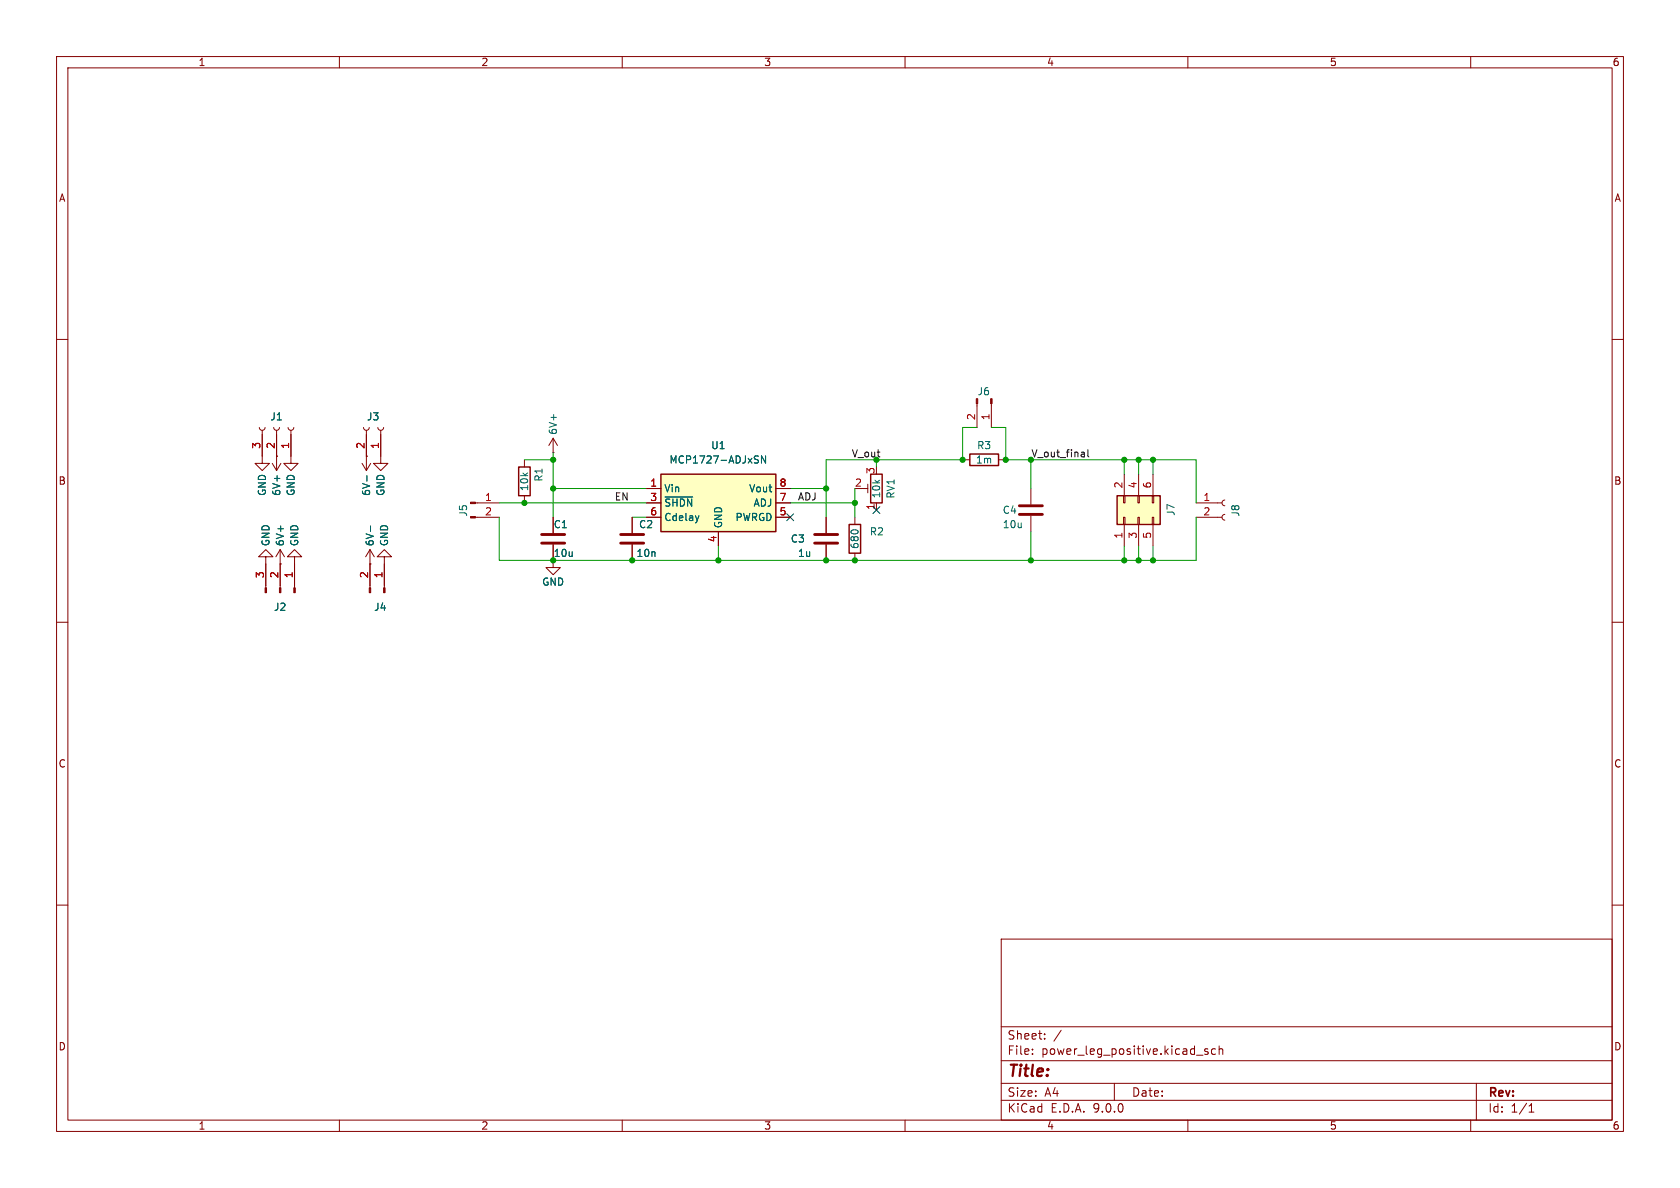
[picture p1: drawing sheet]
(kicad_sch
 (version 20231120)
 (generator "eeschema")
 (generator_version "8.0")
 (paper "A4")
 (lib_symbols
  (symbol "Connector:Conn_01x02_Pin"
   (pin_names
    (offset 1.016) hide) (exclude_from_sim no) (in_bom yes) (on_board yes)
   (property "Reference" "J" (at 0 2.54 0) (effects (font (size 1.27 1.27))))
   (property "Value" "Conn_01x02_Pin" (at 0 -5.08 0) (effects (font (size 1.27 1.27))))
   (property "Footprint" "" (at 0 0 0) (effects (font (size 1.27 1.27)) (hide yes)))
   (property "Datasheet" "~" (at 0 0 0) (effects (font (size 1.27 1.27)) (hide yes)))
   (property "Description" "Generic connector, single row, 01x02, script generated" (at 0 0 0) (effects (font (size 1.27 1.27)) (hide yes)))
   (property "ki_locked" "" (at 0 0 0) (effects (font (size 1.27 1.27))))
   (symbol "Conn_01x02_Pin_1_1"
    (polyline (pts (xy 1.27 -2.54) (xy 0.8636 -2.54)) (stroke (width 0.1524) (type default)) (fill (type none)))
    (polyline (pts (xy 1.27 0) (xy 0.8636 0)) (stroke (width 0.1524) (type default)) (fill (type none)))
    (rectangle (start 0.8636 -2.413) (end 0 -2.667) (stroke (width 0.1524) (type default)) (fill (type outline)))
    (rectangle (start 0.8636 0.127) (end 0 -0.127) (stroke (width 0.1524) (type default)) (fill (type outline)))
    (pin passive line (at 5.08 0 180) (length 3.81) (name "Pin_1" (effects (font (size 1.27 1.27)))) (number "1" (effects (font (size 1.27 1.27)))))
    (pin passive line (at 5.08 -2.54 180) (length 3.81) (name "Pin_2" (effects (font (size 1.27 1.27)))) (number "2" (effects (font (size 1.27 1.27)))))))
  (symbol "Connector:Conn_01x02_Socket"
   (pin_names
    (offset 1.016) hide) (exclude_from_sim no) (in_bom yes) (on_board yes)
   (property "Reference" "J" (at 0 2.54 0) (effects (font (size 1.27 1.27))))
   (property "Value" "Conn_01x02_Socket" (at 0 -5.08 0) (effects (font (size 1.27 1.27))))
   (property "Footprint" "" (at 0 0 0) (effects (font (size 1.27 1.27)) (hide yes)))
   (property "Datasheet" "~" (at 0 0 0) (effects (font (size 1.27 1.27)) (hide yes)))
   (property "Description" "Generic connector, single row, 01x02, script generated" (at 0 0 0) (effects (font (size 1.27 1.27)) (hide yes)))
   (property "ki_locked" "" (at 0 0 0) (effects (font (size 1.27 1.27))))
   (symbol "Conn_01x02_Socket_1_1"
    (arc (start 0 -2.032) (mid -0.5058 -2.54) (end 0 -3.048) (stroke (width 0.1524) (type default)) (fill (type none)))
    (polyline (pts (xy -1.27 -2.54) (xy -0.508 -2.54)) (stroke (width 0.1524) (type default)) (fill (type none)))
    (polyline (pts (xy -1.27 0) (xy -0.508 0)) (stroke (width 0.1524) (type default)) (fill (type none)))
    (arc (start 0 0.508) (mid -0.5058 0) (end 0 -0.508) (stroke (width 0.1524) (type default)) (fill (type none)))
    (pin passive line (at -5.08 0 0) (length 3.81) (name "Pin_1" (effects (font (size 1.27 1.27)))) (number "1" (effects (font (size 1.27 1.27)))))
    (pin passive line (at -5.08 -2.54 0) (length 3.81) (name "Pin_2" (effects (font (size 1.27 1.27)))) (number "2" (effects (font (size 1.27 1.27)))))))
  (symbol "Connector:Conn_01x03_Pin"
   (pin_names
    (offset 1.016) hide) (exclude_from_sim no) (in_bom yes) (on_board yes)
   (property "Reference" "J" (at 0 5.08 0) (effects (font (size 1.27 1.27))))
   (property "Value" "Conn_01x03_Pin" (at 0 -5.08 0) (effects (font (size 1.27 1.27))))
   (property "Footprint" "" (at 0 0 0) (effects (font (size 1.27 1.27)) (hide yes)))
   (property "Datasheet" "~" (at 0 0 0) (effects (font (size 1.27 1.27)) (hide yes)))
   (property "Description" "Generic connector, single row, 01x03, script generated" (at 0 0 0) (effects (font (size 1.27 1.27)) (hide yes)))
   (property "ki_locked" "" (at 0 0 0) (effects (font (size 1.27 1.27))))
   (symbol "Conn_01x03_Pin_1_1"
    (polyline (pts (xy 1.27 -2.54) (xy 0.8636 -2.54)) (stroke (width 0.1524) (type default)) (fill (type none)))
    (polyline (pts (xy 1.27 0) (xy 0.8636 0)) (stroke (width 0.1524) (type default)) (fill (type none)))
    (polyline (pts (xy 1.27 2.54) (xy 0.8636 2.54)) (stroke (width 0.1524) (type default)) (fill (type none)))
    (rectangle (start 0.8636 -2.413) (end 0 -2.667) (stroke (width 0.1524) (type default)) (fill (type outline)))
    (rectangle (start 0.8636 0.127) (end 0 -0.127) (stroke (width 0.1524) (type default)) (fill (type outline)))
    (rectangle (start 0.8636 2.667) (end 0 2.413) (stroke (width 0.1524) (type default)) (fill (type outline)))
    (pin passive line (at 5.08 2.54 180) (length 3.81) (name "Pin_1" (effects (font (size 1.27 1.27)))) (number "1" (effects (font (size 1.27 1.27)))))
    (pin passive line (at 5.08 0 180) (length 3.81) (name "Pin_2" (effects (font (size 1.27 1.27)))) (number "2" (effects (font (size 1.27 1.27)))))
    (pin passive line (at 5.08 -2.54 180) (length 3.81) (name "Pin_3" (effects (font (size 1.27 1.27)))) (number "3" (effects (font (size 1.27 1.27)))))))
  (symbol "Connector:Conn_01x03_Socket"
   (pin_names
    (offset 1.016) hide) (exclude_from_sim no) (in_bom yes) (on_board yes)
   (property "Reference" "J" (at 0 5.08 0) (effects (font (size 1.27 1.27))))
   (property "Value" "Conn_01x03_Socket" (at 0 -5.08 0) (effects (font (size 1.27 1.27))))
   (property "Footprint" "" (at 0 0 0) (effects (font (size 1.27 1.27)) (hide yes)))
   (property "Datasheet" "~" (at 0 0 0) (effects (font (size 1.27 1.27)) (hide yes)))
   (property "Description" "Generic connector, single row, 01x03, script generated" (at 0 0 0) (effects (font (size 1.27 1.27)) (hide yes)))
   (property "ki_locked" "" (at 0 0 0) (effects (font (size 1.27 1.27))))
   (symbol "Conn_01x03_Socket_1_1"
    (arc (start 0 -2.032) (mid -0.5058 -2.54) (end 0 -3.048) (stroke (width 0.1524) (type default)) (fill (type none)))
    (polyline (pts (xy -1.27 -2.54) (xy -0.508 -2.54)) (stroke (width 0.1524) (type default)) (fill (type none)))
    (polyline (pts (xy -1.27 0) (xy -0.508 0)) (stroke (width 0.1524) (type default)) (fill (type none)))
    (polyline (pts (xy -1.27 2.54) (xy -0.508 2.54)) (stroke (width 0.1524) (type default)) (fill (type none)))
    (arc (start 0 0.508) (mid -0.5058 0) (end 0 -0.508) (stroke (width 0.1524) (type default)) (fill (type none)))
    (arc (start 0 3.048) (mid -0.5058 2.54) (end 0 2.032) (stroke (width 0.1524) (type default)) (fill (type none)))
    (pin passive line (at -5.08 2.54 0) (length 3.81) (name "Pin_1" (effects (font (size 1.27 1.27)))) (number "1" (effects (font (size 1.27 1.27)))))
    (pin passive line (at -5.08 0 0) (length 3.81) (name "Pin_2" (effects (font (size 1.27 1.27)))) (number "2" (effects (font (size 1.27 1.27)))))
    (pin passive line (at -5.08 -2.54 0) (length 3.81) (name "Pin_3" (effects (font (size 1.27 1.27)))) (number "3" (effects (font (size 1.27 1.27)))))))
  (symbol "Connector_Generic:Conn_02x03_Odd_Even"
   (pin_names
    (offset 1.016) hide) (exclude_from_sim no) (in_bom yes) (on_board yes)
   (property "Reference" "J" (at 1.27 5.08 0) (effects (font (size 1.27 1.27))))
   (property "Value" "Conn_02x03_Odd_Even" (at 1.27 -5.08 0) (effects (font (size 1.27 1.27))))
   (property "Footprint" "" (at 0 0 0) (effects (font (size 1.27 1.27)) (hide yes)))
   (property "Datasheet" "~" (at 0 0 0) (effects (font (size 1.27 1.27)) (hide yes)))
   (property "Description" "Generic connector, double row, 02x03, odd/even pin numbering scheme (row 1 odd numbers, row 2 even numbers), script generated (kicad-library-utils/schlib/autogen/connector/)" (at 0 0 0) (effects (font (size 1.27 1.27)) (hide yes)))
   (symbol "Conn_02x03_Odd_Even_1_1"
    (rectangle (start -1.27 -2.413) (end 0 -2.667) (stroke (width 0.1524) (type default)) (fill (type none)))
    (rectangle (start -1.27 0.127) (end 0 -0.127) (stroke (width 0.1524) (type default)) (fill (type none)))
    (rectangle (start -1.27 2.667) (end 0 2.413) (stroke (width 0.1524) (type default)) (fill (type none)))
    (rectangle (start -1.27 3.81) (end 3.81 -3.81) (stroke (width 0.254) (type default)) (fill (type background)))
    (rectangle (start 3.81 -2.413) (end 2.54 -2.667) (stroke (width 0.1524) (type default)) (fill (type none)))
    (rectangle (start 3.81 0.127) (end 2.54 -0.127) (stroke (width 0.1524) (type default)) (fill (type none)))
    (rectangle (start 3.81 2.667) (end 2.54 2.413) (stroke (width 0.1524) (type default)) (fill (type none)))
    (pin passive line (at -5.08 2.54 0) (length 3.81) (name "Pin_1" (effects (font (size 1.27 1.27)))) (number "1" (effects (font (size 1.27 1.27)))))
    (pin passive line (at 7.62 2.54 180) (length 3.81) (name "Pin_2" (effects (font (size 1.27 1.27)))) (number "2" (effects (font (size 1.27 1.27)))))
    (pin passive line (at -5.08 0 0) (length 3.81) (name "Pin_3" (effects (font (size 1.27 1.27)))) (number "3" (effects (font (size 1.27 1.27)))))
    (pin passive line (at 7.62 0 180) (length 3.81) (name "Pin_4" (effects (font (size 1.27 1.27)))) (number "4" (effects (font (size 1.27 1.27)))))
    (pin passive line (at -5.08 -2.54 0) (length 3.81) (name "Pin_5" (effects (font (size 1.27 1.27)))) (number "5" (effects (font (size 1.27 1.27)))))
    (pin passive line (at 7.62 -2.54 180) (length 3.81) (name "Pin_6" (effects (font (size 1.27 1.27)))) (number "6" (effects (font (size 1.27 1.27)))))))
  (symbol "Device:C"
   (pin_numbers hide)
   (pin_names
    (offset 0.254)) (exclude_from_sim no) (in_bom yes) (on_board yes)
   (property "Reference" "C" (at 0.635 2.54 0) (effects (font (size 1.27 1.27)) (justify left)))
   (property "Value" "C" (at 0.635 -2.54 0) (effects (font (size 1.27 1.27)) (justify left)))
   (property "Footprint" "" (at 0.9652 -3.81 0) (effects (font (size 1.27 1.27)) (hide yes)))
   (property "Datasheet" "~" (at 0 0 0) (effects (font (size 1.27 1.27)) (hide yes)))
   (property "Description" "Unpolarized capacitor" (at 0 0 0) (effects (font (size 1.27 1.27)) (hide yes)))
   (symbol "C_0_1"
    (polyline (pts (xy -2.032 -0.762) (xy 2.032 -0.762)) (stroke (width 0.508) (type default)) (fill (type none)))
    (polyline (pts (xy -2.032 0.762) (xy 2.032 0.762)) (stroke (width 0.508) (type default)) (fill (type none))))
   (symbol "C_1_1"
    (pin passive line (at 0 3.81 270) (length 2.794) (name "~" (effects (font (size 1.27 1.27)))) (number "1" (effects (font (size 1.27 1.27)))))
    (pin passive line (at 0 -3.81 90) (length 2.794) (name "~" (effects (font (size 1.27 1.27)))) (number "2" (effects (font (size 1.27 1.27)))))))
  (symbol "Device:R"
   (pin_numbers hide)
   (pin_names
    (offset 0)) (exclude_from_sim no) (in_bom yes) (on_board yes)
   (property "Reference" "R" (at 2.032 0 90) (effects (font (size 1.27 1.27))))
   (property "Value" "R" (at 0 0 90) (effects (font (size 1.27 1.27))))
   (property "Footprint" "" (at -1.778 0 90) (effects (font (size 1.27 1.27)) (hide yes)))
   (property "Datasheet" "~" (at 0 0 0) (effects (font (size 1.27 1.27)) (hide yes)))
   (property "Description" "Resistor" (at 0 0 0) (effects (font (size 1.27 1.27)) (hide yes)))
   (symbol "R_0_1"
    (rectangle (start -1.016 -2.54) (end 1.016 2.54) (stroke (width 0.254) (type default)) (fill (type none))))
   (symbol "R_1_1"
    (pin passive line (at 0 3.81 270) (length 1.27) (name "~" (effects (font (size 1.27 1.27)))) (number "1" (effects (font (size 1.27 1.27)))))
    (pin passive line (at 0 -3.81 90) (length 1.27) (name "~" (effects (font (size 1.27 1.27)))) (number "2" (effects (font (size 1.27 1.27)))))))
  (symbol "Device:R_Potentiometer_Trim"
   (pin_names
    (offset 1.016) hide) (exclude_from_sim no) (in_bom yes) (on_board yes)
   (property "Reference" "RV" (at -4.445 0 90) (effects (font (size 1.27 1.27))))
   (property "Value" "R_Potentiometer_Trim" (at -2.54 0 90) (effects (font (size 1.27 1.27))))
   (property "Footprint" "" (at 0 0 0) (effects (font (size 1.27 1.27)) (hide yes)))
   (property "Datasheet" "~" (at 0 0 0) (effects (font (size 1.27 1.27)) (hide yes)))
   (property "Description" "Trim-potentiometer" (at 0 0 0) (effects (font (size 1.27 1.27)) (hide yes)))
   (symbol "R_Potentiometer_Trim_0_1"
    (polyline (pts (xy 1.524 0.762) (xy 1.524 -0.762)) (stroke (width 0) (type default)) (fill (type none)))
    (polyline (pts (xy 2.54 0) (xy 1.524 0)) (stroke (width 0) (type default)) (fill (type none)))
    (rectangle (start 1.016 2.54) (end -1.016 -2.54) (stroke (width 0.254) (type default)) (fill (type none))))
   (symbol "R_Potentiometer_Trim_1_1"
    (pin passive line (at 0 3.81 270) (length 1.27) (name "1" (effects (font (size 1.27 1.27)))) (number "1" (effects (font (size 1.27 1.27)))))
    (pin passive line (at 3.81 0 180) (length 1.27) (name "2" (effects (font (size 1.27 1.27)))) (number "2" (effects (font (size 1.27 1.27)))))
    (pin passive line (at 0 -3.81 90) (length 1.27) (name "3" (effects (font (size 1.27 1.27)))) (number "3" (effects (font (size 1.27 1.27)))))))
  (symbol "Regulator_Linear:MCP1727-ADJxSN" (exclude_from_sim no) (in_bom yes) (on_board yes)
   (property "Reference" "U" (at -8.89 6.35 0) (effects (font (size 1.27 1.27))))
   (property "Value" "MCP1727-ADJxSN" (at 3.81 6.35 0) (effects (font (size 1.27 1.27))))
   (property "Footprint" "Package_SO:SOIC-8_3.9x4.9mm_P1.27mm" (at 0 24.13 0) (effects (font (size 1.27 1.27)) (hide yes)))
   (property "Datasheet" "https://ww1.microchip.com/downloads/aemtest/APID/ProductDocuments/DataSheets/MCP1727-1.5A-Low-Voltage-Low-Quiescent-Current-LDO-Regulator-20001999D.pdf" (at 0 21.59 0) (effects (font (size 1.27 1.27)) (hide yes)))
   (property "Description" "1.5A, Low Voltage, Low Quiescent Current LDO Regulator, 2.3 - 6V Input, Adjustable Output, 330mV Dropout, SOIC-8" (at 0 0 0) (effects (font (size 1.27 1.27)) (hide yes)))
   (symbol "MCP1727-ADJxSN_0_0"
    (pin open_collector line (at 12.7 -2.54 180) (length 2.54) (name "PWRGD" (effects (font (size 1.27 1.27)))) (number "5" (effects (font (size 1.27 1.27)))))
    (pin input line (at -12.7 -2.54 0) (length 2.54) (name "Cdelay" (effects (font (size 1.27 1.27)))) (number "6" (effects (font (size 1.27 1.27)))))
    (pin input line (at 12.7 0 180) (length 2.54) (name "ADJ" (effects (font (size 1.27 1.27)))) (number "7" (effects (font (size 1.27 1.27)))))
    (pin power_out line (at 12.7 2.54 180) (length 2.54) (name "Vout" (effects (font (size 1.27 1.27)))) (number "8" (effects (font (size 1.27 1.27))))))
   (symbol "MCP1727-ADJxSN_0_1"
    (rectangle (start -10.16 5.08) (end 10.16 -5.08) (stroke (width 0.254) (type default)) (fill (type background))))
   (symbol "MCP1727-ADJxSN_1_1"
    (pin power_in line (at -12.7 2.54 0) (length 2.54) (name "Vin" (effects (font (size 1.27 1.27)))) (number "1" (effects (font (size 1.27 1.27)))))
    (pin passive line (at -12.7 2.54 0) (length 2.54) hide (name "Vin" (effects (font (size 1.27 1.27)))) (number "2" (effects (font (size 1.27 1.27)))))
    (pin input line (at -12.7 0 0) (length 2.54) (name "~{SHDN}" (effects (font (size 1.27 1.27)))) (number "3" (effects (font (size 1.27 1.27)))))
    (pin power_in line (at 0 -7.62 90) (length 2.54) (name "GND" (effects (font (size 1.27 1.27)))) (number "4" (effects (font (size 1.27 1.27)))))))
  (symbol "power:GND"
   (power)
   (pin_names
    (offset 0)) (exclude_from_sim no) (in_bom yes) (on_board yes)
   (property "Reference" "#PWR" (at 0 -6.35 0) (effects (font (size 1.27 1.27)) (hide yes)))
   (property "Value" "GND" (at 0 -3.81 0) (effects (font (size 1.27 1.27))))
   (property "Footprint" "" (at 0 0 0) (effects (font (size 1.27 1.27)) (hide yes)))
   (property "Datasheet" "" (at 0 0 0) (effects (font (size 1.27 1.27)) (hide yes)))
   (property "Description" "Power symbol creates a global label with name \"GND\" , ground" (at 0 0 0) (effects (font (size 1.27 1.27)) (hide yes)))
   (symbol "GND_0_1"
    (polyline (pts (xy 0 0) (xy 0 -1.27) (xy 1.27 -1.27) (xy 0 -2.54) (xy -1.27 -1.27) (xy 0 -1.27)) (stroke (width 0) (type default)) (fill (type none))))
   (symbol "GND_1_1"
    (pin power_in line (at 0 0 270) (length 0) hide (name "GND" (effects (font (size 1.27 1.27)))) (number "1" (effects (font (size 1.27 1.27)))))))
  (symbol "power:VCC"
   (power)
   (pin_numbers hide)
   (pin_names
    (offset 0) hide) (exclude_from_sim no) (in_bom yes) (on_board yes)
   (property "Reference" "#PWR" (at 0 -3.81 0) (effects (font (size 1.27 1.27)) (hide yes)))
   (property "Value" "VCC" (at 0 3.556 0) (effects (font (size 1.27 1.27))))
   (property "Footprint" "" (at 0 0 0) (effects (font (size 1.27 1.27)) (hide yes)))
   (property "Datasheet" "" (at 0 0 0) (effects (font (size 1.27 1.27)) (hide yes)))
   (property "Description" "Power symbol creates a global label with name \"VCC\"" (at 0 0 0) (effects (font (size 1.27 1.27)) (hide yes)))
   (symbol "VCC_0_1"
    (polyline (pts (xy -0.762 1.27) (xy 0 2.54)) (stroke (width 0) (type default)) (fill (type none)))
    (polyline (pts (xy 0 0) (xy 0 2.54)) (stroke (width 0) (type default)) (fill (type none)))
    (polyline (pts (xy 0 2.54) (xy 0.762 1.27)) (stroke (width 0) (type default)) (fill (type none))))
   (symbol "VCC_1_1"
    (pin power_in line (at 0 0 90) (length 0) (name "~" (effects (font (size 1.27 1.27)))) (number "1" (effects (font (size 1.27 1.27))))))))
 (junction
  (at 201.295 99.06)
  (diameter 0)
  (color 0 0 0 0))
 (junction
  (at 97.79 81.28)
  (diameter 0)
  (color 0 0 0 0))
 (junction
  (at 182.245 99.06)
  (diameter 0)
  (color 0 0 0 0))
 (junction
  (at 198.755 99.06)
  (diameter 0)
  (color 0 0 0 0))
 (junction
  (at 146.05 86.36)
  (diameter 0)
  (color 0 0 0 0))
 (junction
  (at 203.835 81.28)
  (diameter 0)
  (color 0 0 0 0))
 (junction
  (at 201.295 81.28)
  (diameter 0)
  (color 0 0 0 0))
 (junction
  (at 97.79 99.06)
  (diameter 0)
  (color 0 0 0 0))
 (junction
  (at 97.79 86.36)
  (diameter 0)
  (color 0 0 0 0))
 (junction
  (at 146.05 99.06)
  (diameter 0)
  (color 0 0 0 0))
 (junction
  (at 198.755 81.28)
  (diameter 0)
  (color 0 0 0 0))
 (junction
  (at 127 99.06)
  (diameter 0)
  (color 0 0 0 0))
 (junction
  (at 177.8 81.28)
  (diameter 0)
  (color 0 0 0 0))
 (junction
  (at 151.13 88.9)
  (diameter 0)
  (color 0 0 0 0))
 (junction
  (at 111.76 99.06)
  (diameter 0)
  (color 0 0 0 0))
 (junction
  (at 92.71 88.9)
  (diameter 0)
  (color 0 0 0 0))
 (junction
  (at 170.18 81.28)
  (diameter 0)
  (color 0 0 0 0))
 (junction
  (at 154.94 81.28)
  (diameter 0)
  (color 0 0 0 0))
 (junction
  (at 151.13 99.06)
  (diameter 0)
  (color 0 0 0 0))
 (junction
  (at 203.835 99.06)
  (diameter 0)
  (color 0 0 0 0))
 (junction
  (at 182.245 81.28)
  (diameter 0)
  (color 0 0 0 0))
 (no_connect
  (at 139.7 91.44))
 (no_connect
  (at 154.94 90.17))
 (wire
  (pts (xy 154.94 81.28) (xy 170.18 81.28))
  (stroke (width 0) (type default)))
 (wire
  (pts (xy 198.755 96.52) (xy 198.755 99.06))
  (stroke (width 0) (type default)))
 (wire
  (pts (xy 154.94 81.28) (xy 154.94 82.55))
  (stroke (width 0) (type default)))
 (wire
  (pts (xy 182.245 81.28) (xy 198.755 81.28))
  (stroke (width 0) (type default)))
 (wire
  (pts (xy 146.05 81.28) (xy 154.94 81.28))
  (stroke (width 0) (type default)))
 (wire
  (pts (xy 92.71 81.28) (xy 97.79 81.28))
  (stroke (width 0) (type default)))
 (wire
  (pts (xy 151.13 99.06) (xy 182.245 99.06))
  (stroke (width 0) (type default)))
 (wire
  (pts (xy 139.7 88.9) (xy 151.13 88.9))
  (stroke (width 0) (type default)))
 (wire
  (pts (xy 211.455 91.44) (xy 211.455 99.06))
  (stroke (width 0) (type default)))
 (wire
  (pts (xy 201.295 99.06) (xy 203.835 99.06))
  (stroke (width 0) (type default)))
 (wire
  (pts (xy 151.13 88.9) (xy 151.13 91.44))
  (stroke (width 0) (type default)))
 (wire
  (pts (xy 177.8 81.28) (xy 182.245 81.28))
  (stroke (width 0) (type default)))
 (wire
  (pts (xy 146.05 86.36) (xy 139.7 86.36))
  (stroke (width 0) (type default)))
 (wire
  (pts (xy 203.835 81.28) (xy 203.835 83.82))
  (stroke (width 0) (type default)))
 (wire
  (pts (xy 111.76 91.44) (xy 114.3 91.44))
  (stroke (width 0) (type default)))
 (wire
  (pts (xy 97.79 86.36) (xy 114.3 86.36))
  (stroke (width 0) (type default)))
 (wire
  (pts (xy 97.79 86.36) (xy 97.79 91.44))
  (stroke (width 0) (type default)))
 (wire
  (pts (xy 201.295 96.52) (xy 201.295 99.06))
  (stroke (width 0) (type default)))
 (wire
  (pts (xy 97.79 99.06) (xy 111.76 99.06))
  (stroke (width 0) (type default)))
 (wire
  (pts (xy 111.76 99.06) (xy 127 99.06))
  (stroke (width 0) (type default)))
 (wire
  (pts (xy 177.8 75.565) (xy 177.8 81.28))
  (stroke (width 0) (type default)))
 (wire
  (pts (xy 201.295 81.28) (xy 201.295 83.82))
  (stroke (width 0) (type default)))
 (wire
  (pts (xy 211.455 88.9) (xy 211.455 81.28))
  (stroke (width 0) (type default)))
 (wire
  (pts (xy 198.755 81.28) (xy 198.755 83.82))
  (stroke (width 0) (type default)))
 (wire
  (pts (xy 127 99.06) (xy 127 96.52))
  (stroke (width 0) (type default)))
 (wire
  (pts (xy 88.265 91.44) (xy 88.265 99.06))
  (stroke (width 0) (type default)))
 (wire
  (pts (xy 203.835 99.06) (xy 211.455 99.06))
  (stroke (width 0) (type default)))
 (wire
  (pts (xy 97.79 81.28) (xy 97.79 86.36))
  (stroke (width 0) (type default)))
 (wire
  (pts (xy 198.755 99.06) (xy 201.295 99.06))
  (stroke (width 0) (type default)))
 (wire
  (pts (xy 172.72 75.565) (xy 170.18 75.565))
  (stroke (width 0) (type default)))
 (wire
  (pts (xy 170.18 75.565) (xy 170.18 81.28))
  (stroke (width 0) (type default)))
 (wire
  (pts (xy 182.245 99.06) (xy 198.755 99.06))
  (stroke (width 0) (type default)))
 (wire
  (pts (xy 198.755 81.28) (xy 201.295 81.28))
  (stroke (width 0) (type default)))
 (wire
  (pts (xy 146.05 99.06) (xy 127 99.06))
  (stroke (width 0) (type default)))
 (wire
  (pts (xy 97.79 80.01) (xy 97.79 81.28))
  (stroke (width 0) (type default)))
 (wire
  (pts (xy 203.835 81.28) (xy 211.455 81.28))
  (stroke (width 0) (type default)))
 (wire
  (pts (xy 146.05 91.44) (xy 146.05 86.36))
  (stroke (width 0) (type default)))
 (wire
  (pts (xy 201.295 81.28) (xy 203.835 81.28))
  (stroke (width 0) (type default)))
 (wire
  (pts (xy 182.245 81.28) (xy 182.245 86.36))
  (stroke (width 0) (type default)))
 (wire
  (pts (xy 151.13 86.36) (xy 151.13 88.9))
  (stroke (width 0) (type default)))
 (wire
  (pts (xy 92.71 88.9) (xy 114.3 88.9))
  (stroke (width 0) (type default)))
 (wire
  (pts (xy 182.245 93.98) (xy 182.245 99.06))
  (stroke (width 0) (type default)))
 (wire
  (pts (xy 175.26 75.565) (xy 177.8 75.565))
  (stroke (width 0) (type default)))
 (wire
  (pts (xy 88.265 88.9) (xy 92.71 88.9))
  (stroke (width 0) (type default)))
 (wire
  (pts (xy 146.05 81.28) (xy 146.05 86.36))
  (stroke (width 0) (type default)))
 (wire
  (pts (xy 203.835 96.52) (xy 203.835 99.06))
  (stroke (width 0) (type default)))
 (wire
  (pts (xy 146.05 99.06) (xy 151.13 99.06))
  (stroke (width 0) (type default)))
 (wire
  (pts (xy 88.265 99.06) (xy 97.79 99.06))
  (stroke (width 0) (type default)))
 (label "V_out"
  (at 150.495 81.28 0)
  (fields_autoplaced yes)
  (effects (font (size 1.27 1.27)) (justify left bottom)))
 (label "V_out_final"
  (at 182.245 81.28 0)
  (fields_autoplaced yes)
  (effects (font (size 1.27 1.27)) (justify left bottom)))
 (label "ADJ"
  (at 140.97 88.9 0)
  (fields_autoplaced yes)
  (effects (font (size 1.27 1.27)) (justify left bottom)))
 (label "EN"
  (at 108.585 88.9 0)
  (fields_autoplaced yes)
  (effects (font (size 1.27 1.27)) (justify left bottom)))
 (symbol
  (lib_id "Connector:Conn_01x02_Pin")
  (at 67.945 104.775 270)
  (mirror x)
  (unit 1)
  (exclude_from_sim no)
  (in_bom yes)
  (on_board yes)
  (dnp no)
  (property "Reference" "J4" (at 66.04 107.315 90) (effects (font (size 1.27 1.27)) (justify left)))
  (property "Value" "Conn_01x02_Pin" (at 69.215 102.8701 90) (effects (font (size 1.27 1.27)) (justify left) (hide yes)))
  (property "Footprint" "Connector_PinHeader_2.54mm:PinHeader_1x02_P2.54mm_Horizontal" (at 67.945 104.775 0) (effects (font (size 1.27 1.27)) (hide yes)))
  (property "Datasheet" "~" (at 67.945 104.775 0) (effects (font (size 1.27 1.27)) (hide yes)))
  (property "Description" "Generic connector, single row, 01x02, script generated" (at 67.945 104.775 0) (effects (font (size 1.27 1.27)) (hide yes)))
  (pin "2")
  (pin "1"))
 (symbol
  (lib_id "power:VCC")
  (at 48.895 80.645 180)
  (unit 1)
  (exclude_from_sim no)
  (in_bom yes)
  (on_board yes)
  (dnp no)
  (property "Reference" "#PWR03" (at 48.895 76.835 0) (effects (font (size 1.27 1.27)) (hide yes)))
  (property "Value" "6V+" (at 48.895 85.725 90) (effects (font (size 1.27 1.27))))
  (property "Footprint" "" (at 48.895 80.645 0) (effects (font (size 1.27 1.27)) (hide yes)))
  (property "Datasheet" "" (at 48.895 80.645 0) (effects (font (size 1.27 1.27)) (hide yes)))
  (property "Description" "Power symbol creates a global label with name \"VCC\"" (at 48.895 80.645 0) (effects (font (size 1.27 1.27)) (hide yes)))
  (pin "1"))
 (symbol
  (lib_id "Connector:Conn_01x03_Socket")
  (at 48.895 75.565 270)
  (mirror x)
  (unit 1)
  (exclude_from_sim no)
  (in_bom yes)
  (on_board yes)
  (dnp no)
  (fields_autoplaced yes)
  (property "Reference" "J1" (at 48.895 73.66 90) (effects (font (size 1.27 1.27))))
  (property "Value" "Conn_01x03_Socket" (at 48.895 71.12 90) (effects (font (size 1.27 1.27)) (hide yes)))
  (property "Footprint" "Connector_PinSocket_2.54mm:PinSocket_1x03_P2.54mm_Horizontal" (at 48.895 75.565 0) (effects (font (size 1.27 1.27)) (hide yes)))
  (property "Datasheet" "~" (at 48.895 75.565 0) (effects (font (size 1.27 1.27)) (hide yes)))
  (property "Description" "Generic connector, single row, 01x03, script generated" (at 48.895 75.565 0) (effects (font (size 1.27 1.27)) (hide yes)))
  (pin "2")
  (pin "3")
  (pin "1"))
 (symbol
  (lib_id "power:GND")
  (at 52.07 99.695 0)
  (mirror x)
  (unit 1)
  (exclude_from_sim no)
  (in_bom yes)
  (on_board yes)
  (dnp no)
  (property "Reference" "#PWR06" (at 52.07 93.345 0) (effects (font (size 1.27 1.27)) (hide yes)))
  (property "Value" "GND" (at 52.07 94.615 90) (effects (font (size 1.27 1.27))))
  (property "Footprint" "" (at 52.07 99.695 0) (effects (font (size 1.27 1.27)) (hide yes)))
  (property "Datasheet" "" (at 52.07 99.695 0) (effects (font (size 1.27 1.27)) (hide yes)))
  (property "Description" "" (at 52.07 99.695 0) (effects (font (size 1.27 1.27)) (hide yes)))
  (pin "1"))
 (symbol
  (lib_id "Connector:Conn_01x02_Pin")
  (at 83.185 88.9 0)
  (unit 1)
  (exclude_from_sim no)
  (in_bom yes)
  (on_board yes)
  (dnp no)
  (property "Reference" "J5" (at 81.915 91.44 90) (effects (font (size 1.27 1.27)) (justify left)))
  (property "Value" "Conn_01x02_Pin" (at 85.0899 87.63 90) (effects (font (size 1.27 1.27)) (justify left) (hide yes)))
  (property "Footprint" "Connector_PinHeader_2.54mm:PinHeader_1x02_P2.54mm_Vertical" (at 83.185 88.9 0) (effects (font (size 1.27 1.27)) (hide yes)))
  (property "Datasheet" "~" (at 83.185 88.9 0) (effects (font (size 1.27 1.27)) (hide yes)))
  (property "Description" "Generic connector, single row, 01x02, script generated" (at 83.185 88.9 0) (effects (font (size 1.27 1.27)) (hide yes)))
  (pin "2")
  (pin "1"))
 (symbol
  (lib_id "Device:C")
  (at 97.79 95.25 0)
  (unit 1)
  (exclude_from_sim no)
  (in_bom yes)
  (on_board yes)
  (dnp no)
  (property "Reference" "C1" (at 97.79 92.71 0) (effects (font (size 1.27 1.27)) (justify left)))
  (property "Value" "10u" (at 97.79 97.79 0) (effects (font (size 1.27 1.27)) (justify left)))
  (property "Footprint" "Capacitor_SMD:C_0603_1608Metric" (at 98.7552 99.06 0) (effects (font (size 1.27 1.27)) (hide yes)))
  (property "Datasheet" "~" (at 97.79 95.25 0) (effects (font (size 1.27 1.27)) (hide yes)))
  (property "Description" "" (at 97.79 95.25 0) (effects (font (size 1.27 1.27)) (hide yes)))
  (pin "1")
  (pin "2"))
 (symbol
  (lib_id "Device:R")
  (at 151.13 95.25 0)
  (unit 1)
  (exclude_from_sim no)
  (in_bom yes)
  (on_board yes)
  (dnp no)
  (property "Reference" "R2" (at 153.67 93.9799 0) (effects (font (size 1.27 1.27)) (justify left)))
  (property "Value" "680" (at 151.13 97.155 90) (effects (font (size 1.27 1.27)) (justify left)))
  (property "Footprint" "Resistor_SMD:R_0603_1608Metric" (at 149.352 95.25 90) (effects (font (size 1.27 1.27)) (hide yes)))
  (property "Datasheet" "~" (at 151.13 95.25 0) (effects (font (size 1.27 1.27)) (hide yes)))
  (property "Description" "Resistor" (at 151.13 95.25 0) (effects (font (size 1.27 1.27)) (hide yes)))
  (pin "1")
  (pin "2"))
 (symbol
  (lib_id "power:GND")
  (at 67.945 99.695 0)
  (mirror x)
  (unit 1)
  (exclude_from_sim no)
  (in_bom yes)
  (on_board yes)
  (dnp no)
  (property "Reference" "#PWR010" (at 67.945 93.345 0) (effects (font (size 1.27 1.27)) (hide yes)))
  (property "Value" "GND" (at 67.945 94.615 90) (effects (font (size 1.27 1.27))))
  (property "Footprint" "" (at 67.945 99.695 0) (effects (font (size 1.27 1.27)) (hide yes)))
  (property "Datasheet" "" (at 67.945 99.695 0) (effects (font (size 1.27 1.27)) (hide yes)))
  (property "Description" "" (at 67.945 99.695 0) (effects (font (size 1.27 1.27)) (hide yes)))
  (pin "1"))
 (symbol
  (lib_id "Connector:Conn_01x02_Socket")
  (at 216.535 88.9 0)
  (unit 1)
  (exclude_from_sim no)
  (in_bom yes)
  (on_board yes)
  (dnp no)
  (property "Reference" "J8" (at 218.44 91.44 90) (effects (font (size 1.27 1.27)) (justify left)))
  (property "Value" "Conn_01x02_Socket" (at 217.1699 86.995 90) (effects (font (size 1.27 1.27)) (justify left) (hide yes)))
  (property "Footprint" "Connector_PinSocket_2.54mm:PinSocket_1x02_P2.54mm_Horizontal" (at 216.535 88.9 0) (effects (font (size 1.27 1.27)) (hide yes)))
  (property "Datasheet" "~" (at 216.535 88.9 0) (effects (font (size 1.27 1.27)) (hide yes)))
  (property "Description" "Generic connector, single row, 01x02, script generated" (at 216.535 88.9 0) (effects (font (size 1.27 1.27)) (hide yes)))
  (pin "1")
  (pin "2"))
 (symbol
  (lib_id "Device:R")
  (at 92.71 85.09 0)
  (mirror y)
  (unit 1)
  (exclude_from_sim no)
  (in_bom yes)
  (on_board yes)
  (dnp no)
  (property "Reference" "R1" (at 95.25 82.55 90) (effects (font (size 1.27 1.27)) (justify right)))
  (property "Value" "10k" (at 92.71 85.09 90) (effects (font (size 1.27 1.27))))
  (property "Footprint" "Resistor_SMD:R_0603_1608Metric" (at 94.488 85.09 90) (effects (font (size 1.27 1.27)) (hide yes)))
  (property "Datasheet" "~" (at 92.71 85.09 0) (effects (font (size 1.27 1.27)) (hide yes)))
  (property "Description" "" (at 92.71 85.09 0) (effects (font (size 1.27 1.27)) (hide yes)))
  (pin "1")
  (pin "2"))
 (symbol
  (lib_id "power:GND")
  (at 67.31 80.645 0)
  (unit 1)
  (exclude_from_sim no)
  (in_bom yes)
  (on_board yes)
  (dnp no)
  (property "Reference" "#PWR09" (at 67.31 86.995 0) (effects (font (size 1.27 1.27)) (hide yes)))
  (property "Value" "GND" (at 67.31 85.725 90) (effects (font (size 1.27 1.27))))
  (property "Footprint" "" (at 67.31 80.645 0) (effects (font (size 1.27 1.27)) (hide yes)))
  (property "Datasheet" "" (at 67.31 80.645 0) (effects (font (size 1.27 1.27)) (hide yes)))
  (property "Description" "" (at 67.31 80.645 0) (effects (font (size 1.27 1.27)) (hide yes)))
  (pin "1"))
 (symbol
  (lib_id "Connector_Generic:Conn_02x03_Odd_Even")
  (at 201.295 91.44 90)
  (unit 1)
  (exclude_from_sim no)
  (in_bom yes)
  (on_board yes)
  (dnp no)
  (property "Reference" "J7" (at 207.01 88.9 0) (effects (font (size 1.27 1.27)) (justify right)))
  (property "Value" "Conn_02x03_Odd_Even" (at 207.01 91.4399 90) (effects (font (size 1.27 1.27)) (justify right) (hide yes)))
  (property "Footprint" "Connector_PinHeader_2.54mm:PinHeader_2x03_P2.54mm_Vertical" (at 201.295 91.44 0) (effects (font (size 1.27 1.27)) (hide yes)))
  (property "Datasheet" "~" (at 201.295 91.44 0) (effects (font (size 1.27 1.27)) (hide yes)))
  (property "Description" "Generic connector, double row, 02x03, odd/even pin numbering scheme (row 1 odd numbers, row 2 even numbers), script generated (kicad-library-utils/schlib/autogen/connector/)" (at 201.295 91.44 0) (effects (font (size 1.27 1.27)) (hide yes)))
  (pin "5")
  (pin "1")
  (pin "4")
  (pin "3")
  (pin "6")
  (pin "2"))
 (symbol
  (lib_id "Device:C")
  (at 111.76 95.25 0)
  (mirror x)
  (unit 1)
  (exclude_from_sim no)
  (in_bom yes)
  (on_board yes)
  (dnp no)
  (property "Reference" "C2" (at 115.57 92.71 0) (effects (font (size 1.27 1.27)) (justify right)))
  (property "Value" "10n" (at 116.205 97.79 0) (effects (font (size 1.27 1.27)) (justify right)))
  (property "Footprint" "Capacitor_SMD:C_0603_1608Metric" (at 112.7252 91.44 0) (effects (font (size 1.27 1.27)) (hide yes)))
  (property "Datasheet" "~" (at 111.76 95.25 0) (effects (font (size 1.27 1.27)) (hide yes)))
  (property "Description" "" (at 111.76 95.25 0) (effects (font (size 1.27 1.27)) (hide yes)))
  (pin "1")
  (pin "2"))
 (symbol
  (lib_id "power:GND")
  (at 97.79 99.06 0)
  (unit 1)
  (exclude_from_sim no)
  (in_bom yes)
  (on_board yes)
  (dnp no)
  (property "Reference" "#PWR012" (at 97.79 105.41 0) (effects (font (size 1.27 1.27)) (hide yes)))
  (property "Value" "GND" (at 97.79 102.87 0) (effects (font (size 1.27 1.27))))
  (property "Footprint" "" (at 97.79 99.06 0) (effects (font (size 1.27 1.27)) (hide yes)))
  (property "Datasheet" "" (at 97.79 99.06 0) (effects (font (size 1.27 1.27)) (hide yes)))
  (property "Description" "" (at 97.79 99.06 0) (effects (font (size 1.27 1.27)) (hide yes)))
  (pin "1"))
 (symbol
  (lib_id "power:GND")
  (at 46.99 99.695 0)
  (mirror x)
  (unit 1)
  (exclude_from_sim no)
  (in_bom yes)
  (on_board yes)
  (dnp no)
  (property "Reference" "#PWR02" (at 46.99 93.345 0) (effects (font (size 1.27 1.27)) (hide yes)))
  (property "Value" "GND" (at 46.99 94.615 90) (effects (font (size 1.27 1.27))))
  (property "Footprint" "" (at 46.99 99.695 0) (effects (font (size 1.27 1.27)) (hide yes)))
  (property "Datasheet" "" (at 46.99 99.695 0) (effects (font (size 1.27 1.27)) (hide yes)))
  (property "Description" "" (at 46.99 99.695 0) (effects (font (size 1.27 1.27)) (hide yes)))
  (pin "1"))
 (symbol
  (lib_id "power:GND")
  (at 51.435 80.645 0)
  (unit 1)
  (exclude_from_sim no)
  (in_bom yes)
  (on_board yes)
  (dnp no)
  (property "Reference" "#PWR05" (at 51.435 86.995 0) (effects (font (size 1.27 1.27)) (hide yes)))
  (property "Value" "GND" (at 51.435 85.725 90) (effects (font (size 1.27 1.27))))
  (property "Footprint" "" (at 51.435 80.645 0) (effects (font (size 1.27 1.27)) (hide yes)))
  (property "Datasheet" "" (at 51.435 80.645 0) (effects (font (size 1.27 1.27)) (hide yes)))
  (property "Description" "" (at 51.435 80.645 0) (effects (font (size 1.27 1.27)) (hide yes)))
  (pin "1"))
 (symbol
  (lib_id "Regulator_Linear:MCP1727-ADJxSN")
  (at 127 88.9 0)
  (unit 1)
  (exclude_from_sim no)
  (in_bom yes)
  (on_board yes)
  (dnp no)
  (property "Reference" "U1" (at 127 78.74 0) (effects (font (size 1.27 1.27))))
  (property "Value" "MCP1727-ADJxSN" (at 127 81.28 0) (effects (font (size 1.27 1.27))))
  (property "Footprint" "Package_SO:SOIC-8_3.9x4.9mm_P1.27mm" (at 127 64.77 0) (effects (font (size 1.27 1.27)) (hide yes)))
  (property "Datasheet" "https://ww1.microchip.com/downloads/aemtest/APID/ProductDocuments/DataSheets/MCP1727-1.5A-Low-Voltage-Low-Quiescent-Current-LDO-Regulator-20001999D.pdf" (at 127 67.31 0) (effects (font (size 1.27 1.27)) (hide yes)))
  (property "Description" "" (at 127 88.9 0) (effects (font (size 1.27 1.27)) (hide yes)))
  (pin "5")
  (pin "6")
  (pin "7")
  (pin "8")
  (pin "1")
  (pin "2")
  (pin "3")
  (pin "4"))
 (symbol
  (lib_id "power:VCC")
  (at 97.79 80.01 0)
  (unit 1)
  (exclude_from_sim no)
  (in_bom yes)
  (on_board yes)
  (dnp no)
  (property "Reference" "#PWR011" (at 97.79 83.82 0) (effects (font (size 1.27 1.27)) (hide yes)))
  (property "Value" "6V+" (at 97.79 74.93 90) (effects (font (size 1.27 1.27))))
  (property "Footprint" "" (at 97.79 80.01 0) (effects (font (size 1.27 1.27)) (hide yes)))
  (property "Datasheet" "" (at 97.79 80.01 0) (effects (font (size 1.27 1.27)) (hide yes)))
  (property "Description" "Power symbol creates a global label with name \"VCC\"" (at 97.79 80.01 0) (effects (font (size 1.27 1.27)) (hide yes)))
  (pin "1"))
 (symbol
  (lib_id "Device:C")
  (at 182.245 90.17 0)
  (mirror y)
  (unit 1)
  (exclude_from_sim no)
  (in_bom yes)
  (on_board yes)
  (dnp no)
  (property "Reference" "C4" (at 177.165 90.17 0) (effects (font (size 1.27 1.27)) (justify right)))
  (property "Value" "10u" (at 177.165 92.71 0) (effects (font (size 1.27 1.27)) (justify right)))
  (property "Footprint" "Capacitor_SMD:C_0603_1608Metric" (at 181.2798 93.98 0) (effects (font (size 1.27 1.27)) (hide yes)))
  (property "Datasheet" "~" (at 182.245 90.17 0) (effects (font (size 1.27 1.27)) (hide yes)))
  (property "Description" "" (at 182.245 90.17 0) (effects (font (size 1.27 1.27)) (hide yes)))
  (pin "1")
  (pin "2"))
 (symbol
  (lib_id "power:VCC")
  (at 64.77 80.645 180)
  (unit 1)
  (exclude_from_sim no)
  (in_bom yes)
  (on_board yes)
  (dnp no)
  (property "Reference" "#PWR07" (at 64.77 76.835 0) (effects (font (size 1.27 1.27)) (hide yes)))
  (property "Value" "6V-" (at 64.77 85.725 90) (effects (font (size 1.27 1.27))))
  (property "Footprint" "" (at 64.77 80.645 0) (effects (font (size 1.27 1.27)) (hide yes)))
  (property "Datasheet" "" (at 64.77 80.645 0) (effects (font (size 1.27 1.27)) (hide yes)))
  (property "Description" "Power symbol creates a global label with name \"VCC\"" (at 64.77 80.645 0) (effects (font (size 1.27 1.27)) (hide yes)))
  (pin "1"))
 (symbol
  (lib_id "Connector:Conn_01x02_Socket")
  (at 67.31 75.565 270)
  (mirror x)
  (unit 1)
  (exclude_from_sim no)
  (in_bom yes)
  (on_board yes)
  (dnp no)
  (property "Reference" "J3" (at 64.77 73.66 90) (effects (font (size 1.27 1.27)) (justify left)))
  (property "Value" "Conn_01x02_Socket" (at 69.215 74.9301 90) (effects (font (size 1.27 1.27)) (justify left) (hide yes)))
  (property "Footprint" "Connector_PinSocket_2.54mm:PinSocket_1x02_P2.54mm_Horizontal" (at 67.31 75.565 0) (effects (font (size 1.27 1.27)) (hide yes)))
  (property "Datasheet" "~" (at 67.31 75.565 0) (effects (font (size 1.27 1.27)) (hide yes)))
  (property "Description" "Generic connector, single row, 01x02, script generated" (at 67.31 75.565 0) (effects (font (size 1.27 1.27)) (hide yes)))
  (pin "1")
  (pin "2"))
 (symbol
  (lib_id "power:VCC")
  (at 49.53 99.695 0)
  (mirror y)
  (unit 1)
  (exclude_from_sim no)
  (in_bom yes)
  (on_board yes)
  (dnp no)
  (property "Reference" "#PWR04" (at 49.53 103.505 0) (effects (font (size 1.27 1.27)) (hide yes)))
  (property "Value" "6V+" (at 49.53 94.615 90) (effects (font (size 1.27 1.27))))
  (property "Footprint" "" (at 49.53 99.695 0) (effects (font (size 1.27 1.27)) (hide yes)))
  (property "Datasheet" "" (at 49.53 99.695 0) (effects (font (size 1.27 1.27)) (hide yes)))
  (property "Description" "Power symbol creates a global label with name \"VCC\"" (at 49.53 99.695 0) (effects (font (size 1.27 1.27)) (hide yes)))
  (pin "1"))
 (symbol
  (lib_id "power:VCC")
  (at 65.405 99.695 0)
  (mirror y)
  (unit 1)
  (exclude_from_sim no)
  (in_bom yes)
  (on_board yes)
  (dnp no)
  (property "Reference" "#PWR08" (at 65.405 103.505 0) (effects (font (size 1.27 1.27)) (hide yes)))
  (property "Value" "6V-" (at 65.405 94.615 90) (effects (font (size 1.27 1.27))))
  (property "Footprint" "" (at 65.405 99.695 0) (effects (font (size 1.27 1.27)) (hide yes)))
  (property "Datasheet" "" (at 65.405 99.695 0) (effects (font (size 1.27 1.27)) (hide yes)))
  (property "Description" "Power symbol creates a global label with name \"VCC\"" (at 65.405 99.695 0) (effects (font (size 1.27 1.27)) (hide yes)))
  (pin "1"))
 (symbol
  (lib_id "Device:C")
  (at 146.05 95.25 0)
  (mirror y)
  (unit 1)
  (exclude_from_sim no)
  (in_bom yes)
  (on_board yes)
  (dnp no)
  (property "Reference" "C3" (at 139.7 95.25 0) (effects (font (size 1.27 1.27)) (justify right)))
  (property "Value" "1u" (at 140.97 97.79 0) (effects (font (size 1.27 1.27)) (justify right)))
  (property "Footprint" "Capacitor_SMD:C_0603_1608Metric" (at 145.0848 99.06 0) (effects (font (size 1.27 1.27)) (hide yes)))
  (property "Datasheet" "~" (at 146.05 95.25 0) (effects (font (size 1.27 1.27)) (hide yes)))
  (property "Description" "" (at 146.05 95.25 0) (effects (font (size 1.27 1.27)) (hide yes)))
  (pin "1")
  (pin "2"))
 (symbol
  (lib_id "Device:R_Potentiometer_Trim")
  (at 154.94 86.36 180)
  (unit 1)
  (exclude_from_sim no)
  (in_bom yes)
  (on_board yes)
  (dnp no)
  (property "Reference" "RV1" (at 157.48 86.36 90) (effects (font (size 1.27 1.27))))
  (property "Value" "10k" (at 154.94 86.36 90) (effects (font (size 1.27 1.27))))
  (property "Footprint" "Potentiometer_THT:Potentiometer_Bourns_3296W_Vertical" (at 154.94 86.36 0) (effects (font (size 1.27 1.27)) (hide yes)))
  (property "Datasheet" "~" (at 154.94 86.36 0) (effects (font (size 1.27 1.27)) (hide yes)))
  (property "Description" "" (at 154.94 86.36 0) (effects (font (size 1.27 1.27)) (hide yes)))
  (property "MPN" "C118963" (at 154.94 86.36 0) (effects (font (size 1.27 1.27)) (hide yes)))
  (pin "1")
  (pin "2")
  (pin "3"))
 (symbol
  (lib_id "Connector:Conn_01x03_Pin")
  (at 49.53 104.775 270)
  (mirror x)
  (unit 1)
  (exclude_from_sim no)
  (in_bom yes)
  (on_board yes)
  (dnp no)
  (property "Reference" "J2" (at 49.53 107.315 90) (effects (font (size 1.27 1.27))))
  (property "Value" "Conn_01x03_Pin" (at 49.53 107.315 90) (effects (font (size 1.27 1.27)) (hide yes)))
  (property "Footprint" "Connector_PinHeader_2.54mm:PinHeader_1x03_P2.54mm_Horizontal" (at 49.53 104.775 0) (effects (font (size 1.27 1.27)) (hide yes)))
  (property "Datasheet" "~" (at 49.53 104.775 0) (effects (font (size 1.27 1.27)) (hide yes)))
  (property "Description" "Generic connector, single row, 01x03, script generated" (at 49.53 104.775 0) (effects (font (size 1.27 1.27)) (hide yes)))
  (pin "2")
  (pin "1")
  (pin "3"))
 (symbol
  (lib_id "power:GND")
  (at 46.355 80.645 0)
  (unit 1)
  (exclude_from_sim no)
  (in_bom yes)
  (on_board yes)
  (dnp no)
  (property "Reference" "#PWR01" (at 46.355 86.995 0) (effects (font (size 1.27 1.27)) (hide yes)))
  (property "Value" "GND" (at 46.355 85.725 90) (effects (font (size 1.27 1.27))))
  (property "Footprint" "" (at 46.355 80.645 0) (effects (font (size 1.27 1.27)) (hide yes)))
  (property "Datasheet" "" (at 46.355 80.645 0) (effects (font (size 1.27 1.27)) (hide yes)))
  (property "Description" "" (at 46.355 80.645 0) (effects (font (size 1.27 1.27)) (hide yes)))
  (pin "1"))
 (symbol
  (lib_id "Device:R")
  (at 173.99 81.28 90)
  (unit 1)
  (exclude_from_sim no)
  (in_bom yes)
  (on_board yes)
  (dnp no)
  (property "Reference" "R3" (at 173.99 78.74 90) (effects (font (size 1.27 1.27))))
  (property "Value" "1m" (at 173.99 81.28 90) (effects (font (size 1.27 1.27))))
  (property "Footprint" "Resistor_SMD:R_1206_3216Metric" (at 173.99 83.058 90) (effects (font (size 1.27 1.27)) (hide yes)))
  (property "Datasheet" "~" (at 173.99 81.28 0) (effects (font (size 1.27 1.27)) (hide yes)))
  (property "Description" "" (at 173.99 81.28 0) (effects (font (size 1.27 1.27)) (hide yes)))
  (pin "1")
  (pin "2"))
 (symbol
  (lib_id "Connector:Conn_01x02_Pin")
  (at 175.26 70.485 270)
  (unit 1)
  (exclude_from_sim no)
  (in_bom yes)
  (on_board yes)
  (dnp no)
  (property "Reference" "J6" (at 172.72 69.215 90) (effects (font (size 1.27 1.27)) (justify left)))
  (property "Value" "Conn_01x02_Pin" (at 176.53 72.3899 90) (effects (font (size 1.27 1.27)) (justify left) (hide yes)))
  (property "Footprint" "Connector_PinHeader_2.54mm:PinHeader_1x02_P2.54mm_Vertical" (at 175.26 70.485 0) (effects (font (size 1.27 1.27)) (hide yes)))
  (property "Datasheet" "~" (at 175.26 70.485 0) (effects (font (size 1.27 1.27)) (hide yes)))
  (property "Description" "Generic connector, single row, 01x02, script generated" (at 175.26 70.485 0) (effects (font (size 1.27 1.27)) (hide yes)))
  (pin "2")
  (pin "1"))
 (sheet_instances
  (path ""
   (page "1"))))
